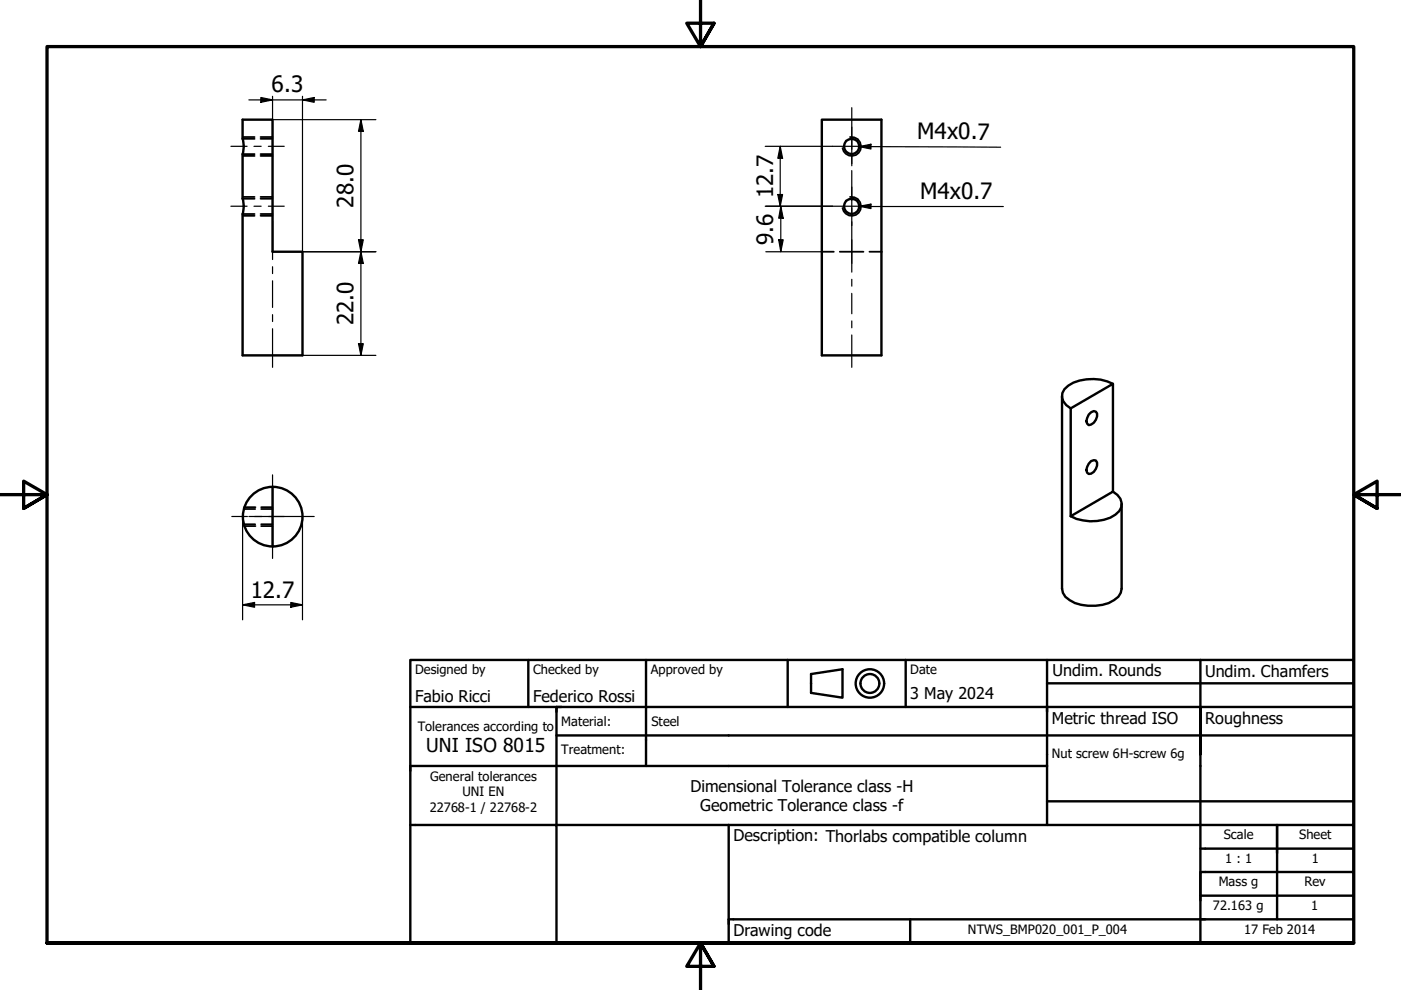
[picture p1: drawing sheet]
<svg xmlns="http://www.w3.org/2000/svg" width="297mm" height="210mm" viewBox="0 0 297 210" stroke-linecap="round" stroke-linejoin="round" font-family="sans-serif">
<!-- layer: Hidden (ISO) -->
<g fill="none" stroke="#000" stroke-width=".38">
<path d="M51.4 29.4h2.6M51.4 32.7h2.6M51.4 29.1h2.6M51.4 33.1h2.6M55.2 29.4h2.6M55.2 32.7h2.6M55.2 29.1h2.6M55.2 33.1h2.6M51.4 42.1h2.6M51.4 45.4h2.6M51.4 41.8h2.6M51.4 45.8h2.6"/>
<path d="M55.2 42.1h2.6M55.2 45.4h2.6M55.2 41.8h2.6M55.2 45.8h2.6M174.2 53.4h2.6M178.1 53.4h5M184.3 53.4h2.6M51.7 107.9h2.4M51.7 111.2h2.4M51.8 107.5h2.4M51.8 111.5h2.4M55.4 107.9h2.4"/>
<path d="M55.4 111.2h2.4M55.4 107.5h2.4M55.4 111.5h2.4"/>
</g>
<!-- layer: Visible (ISO) -->
<g fill="none" stroke="#000" stroke-width=".51">
<path d="M51.4 25.4h6.4v28h6.3v21.9h-12.7v-29.9a5.3 5.3 0 0 0 0-3.3v-9.4a5.3 5.3 0 0 0 0-3.3zM174.2 25.4h12.7v49.9h-12.7zM225.2 84v40.8l.2 .9a5.9 5.9 0 0 0 5.3 2.7 8.4 8.4 0 0 0 6.4-1.9l.5-.8 .2-.9v-18M227 86.6l9-5.2v22.8l-9 5.2M227 86.6v22.8M230.8 87.9l.5-.5 .6-.2 .4 .1a1.89 1.89 0 0 1-1 2.7l-.5 .1-.5-.8zM231.3 97.8l.6-.2h.4a1.98 1.98 0 0 1-1.5 2.9l-.3-.3a2.31 2.31 0 0 1 .8-2.4zM236 81.4a9.9 9.9 0 0 0-9.5 .4 2.48 2.48 0 0 0-.4 4.1l.9 .7M57.8 103.2v12.7M236 104.2a2.7 2.7 0 0 1 1.8 2.3 2.7 2.7 0 0 1-1.3 2.6 9.7 9.7 0 0 1-9.5 .3"/>
<circle cx="180.6" cy="31.1" r="1.62"/>
<circle cx="180.5" cy="43.7" r="1.63"/>
<circle cx="57.8" cy="109.5" r="6.3"/>
</g>
<!-- layer: Visible Narrow (ISO) -->
<path d="M180.2 29.1a2.01 2.01 0 0 1 2.4 1.5 2.01 2.01 0 0 1-1.6 2.4 2.01 2.01 0 0 1-2.4-1.6M180.2 41.8a2.01 2.01 0 0 1 2.4 1.5 2.01 2.01 0 0 1-1.6 2.4 2.01 2.01 0 0 1-2.4-1.6" fill="none" stroke="#000" stroke-width=".38"/>
<!-- layer: Border (ISO) -->
<path d="M148.5 -.1v10l-2.9-5h5.8l-2.9 5 2.9-5M0 104.9h10l-5-2.9v5.8l5-2.9-5 2.9M297 104.9h-10l5-2.9v5.8l-5-2.9 5 2.9M10 199.9v-190h277v190h-277h277M151.4 204.9l-2.9-5 2.9 5h-5.8l2.9-5v10" fill="none" stroke="#000" stroke-width=".7"/>
<!-- layer: Title (ISO) -->
<g fill="none" stroke="#000" stroke-width=".51">
<path d="M87 139.9h200v60h-200zM112 139.9v10M137 139.9v22.5M167 139.9v10M192 139.9v10M222 139.9v11M254.5 139.9v10M87 149.9h200M118 155.9h169M118 149.9v25h169M119 149.9h-1v1M172 142.9l6.6-1v6l-6.6-1z"/>
<path d="M222 149.9v25M222 144.9h65M254.5 159.9v-10v50M87 174.9h31v25h-49M154.5 174.9v25M222 162.4h-135v1M222 169.9h65M254.5 179.9h32.5M270.8 174.9v20M154.5 194.9h132.5M193 194.9v5M287 189.9h-32.5v1"/>
<path d="M287 184.9h-32.5v5"/>
<circle cx="184.4" cy="144.9" r="3"/>
<circle cx="184.4" cy="144.9" r="2"/>
</g>
<!-- layer: 0 -->
<path d="M88 149.9h50M270.8 174.9h5M154.5 194.9h1M255.8 184.9h4.9" fill="none" stroke="#000" stroke-width=".21"/>
<!-- layer: Dimension (ISO) -->
<g fill="none" stroke="#000" stroke-width=".25">
<path d="M52.8 21.2h16.4M55.3 20.7l2.5 .5-2.5 .5zM57.8 20.4v5h21.9M64.1 21.2l2.5-.5v1zM64.1 20.4v33h15.6M76.5 25.4l.5 2.4h-1zM76.5 25.4v49.9M162.2 31h14.3M165.4 31l.5 2.6h-1zM165.4 31v12.7M76 50.8h1l-.5 2.6zM76.5 53.4l.5 2.5h-1z"/>
<path d="M162.2 43.7h14.3M162.4 53.4h11.8M164.9 41.2h1l-.5 2.5zM165.1 50.8h1l-.6 2.6zM165.5 43.7l.6 2.6h-1zM165.5 43.7v9.7M64.1 75.3h15.6M76 72.9h1l-.5 2.4zM51.4 109.6v21.8M64.1 109.6v21.8M51.4 128.2l2.6-.5v1zM51.4 128.2h12.7"/>
<path d="M61.7 127.7l2.4 .5-2.4 .5z"/>
</g>
<path d="M55.3 20.7l2.5 .5-2.5 .5zM64.1 21.2l2.5-.5v1zM76.5 25.4l.5 2.4h-1zM165.4 31l.5 2.6h-1zM76 50.8h1l-.5 2.6zM76.5 53.4l.5 2.5h-1zM164.9 41.2h1l-.5 2.5zM165.1 50.8h1l-.6 2.6zM165.5 43.7l.6 2.6h-1zM76 72.9h1l-.5 2.4zM51.4 128.2l2.6-.5v1zM61.7 127.7l2.4 .5-2.4 .5z" fill="#000"/>
<!-- layer: Centerline (ISO) -->
<g fill="none" stroke="#000" stroke-width=".25">
<path d="M49 31h3.4M53.8 31h1.6M56.9 31h3.4M180.6 22.8v8.9M180.6 33.2v1.5M180.6 36.2v6.3M49 43.7h3.4M53.8 43.7h1.6M56.9 43.7h3.4M57.8 46.8v8.2M57.8 56.6v1.4M57.8 59.5v5.7"/>
<path d="M180.6 44v1.5M180.6 47v10.7M180.6 59.2v1.5M57.8 66.7v1.5M57.8 69.7v8.2M180.6 62.2v4.3M180.6 68v1.5M180.6 71v6.9M49.1 109.5h3.4M54 109.5h1.5M57 109.5h3.3"/>
</g>
<!-- layer: Symbol (ISO) -->
<path d="M182.2 31.1l2.5-.5v1zM182.2 31.1l30 .1M182.2 43.7l2.5-.4v.9zM182.2 43.7l30.5 .1" fill="none" stroke="#000" stroke-width=".25"/>
<path d="M182.2 31.1l2.5-.5v1zM182.2 43.7l2.5-.4v.9z" fill="#000"/>
<!-- layer: Center Mark (ISO) -->
<path d="M176.5 31h8.2M180.6 27v8.2M180.6 39.7v8.2M176.5 43.7h8.2M52.8 109.5h13.8M57.8 100.7v17.7" fill="none" stroke="#000" stroke-width=".25"/>
<g font-size="4.8">
<text x="57.6" y="19.6">6.3</text>
<text x="194.4" y="29.5">M4x0.7</text>
<text x="74.9" y="44" transform="rotate(-90 74.9 44)">28.0</text>
<text x="163.9" y="42.1" transform="rotate(-90 163.9 42.1)">12.7</text>
<text x="195.1" y="42.2">M4x0.7</text>
<text x="164" y="51.9" transform="rotate(-90 164 51.9)">9.6</text>
<text x="74.9" y="69" transform="rotate(-90 74.9 69)">22.0</text>
<text x="53.1" y="126.7">12.7</text>
</g>
<text font-size="4.1" x="90.4" y="159.5">UNI ISO 8015</text>
<g font-size="3.4">
<text x="223.1" y="143.4">Undim. Rounds</text>
<text x="255.5" y="143.5">Undim. Chamfers</text>
<text x="88" y="148.9">Fabio Ricci</text>
<text x="113" y="148.9">Federico Rossi</text>
<text x="193" y="148.2">3 May 2024</text>
<text x="223" y="153.5">Metric thread ISO</text>
<text x="255.5" y="153.5">Roughness</text>
<text x="146.4" y="167.9">Dimensional Tolerance class -H</text>
<text x="148.5" y="172">Geometric Tolerance class -f</text>
<text x="155.5" y="178.4">Description: Thorlabs compatible column</text>
<text x="155.5" y="198.5">Drawing code</text>
</g>
<g font-size="2.7">
<text x="88" y="143">Designed by</text>
<text x="113" y="143">Checked by</text>
<text x="138" y="143">Approved by</text>
<text x="193" y="142.9">Date</text>
<text x="88.6" y="155">Tolerances according to</text>
<text x="119" y="154">Material:</text>
<text x="138.1" y="154">Steel</text>
<text x="119" y="159.9">Treatment:</text>
<text x="223" y="160.8">Nut screw 6H-screw 6g</text>
<text x="91.2" y="165.5">General tolerances</text>
<text x="91.1" y="172.1">22768-1 / 22768-2</text>
<text x="98" y="168.8">UNI EN</text>
<text x="259.5" y="178">Scale</text>
<text x="275.5" y="178">Sheet</text>
<text x="259.8" y="182.9">1 : 1</text>
<text x="278.1" y="182.9">1</text>
<text x="258.4" y="187.9">Mass g</text>
<text x="276.6" y="187.9">Rev</text>
<text x="205.2" y="198">NTWS_BMP020_001_P_004</text>
<text x="257.2" y="192.9">72.163 g</text>
<text x="263.8" y="198">17 Feb 2014</text>
<text x="278" y="192.9">1</text>
</g>
</svg>
